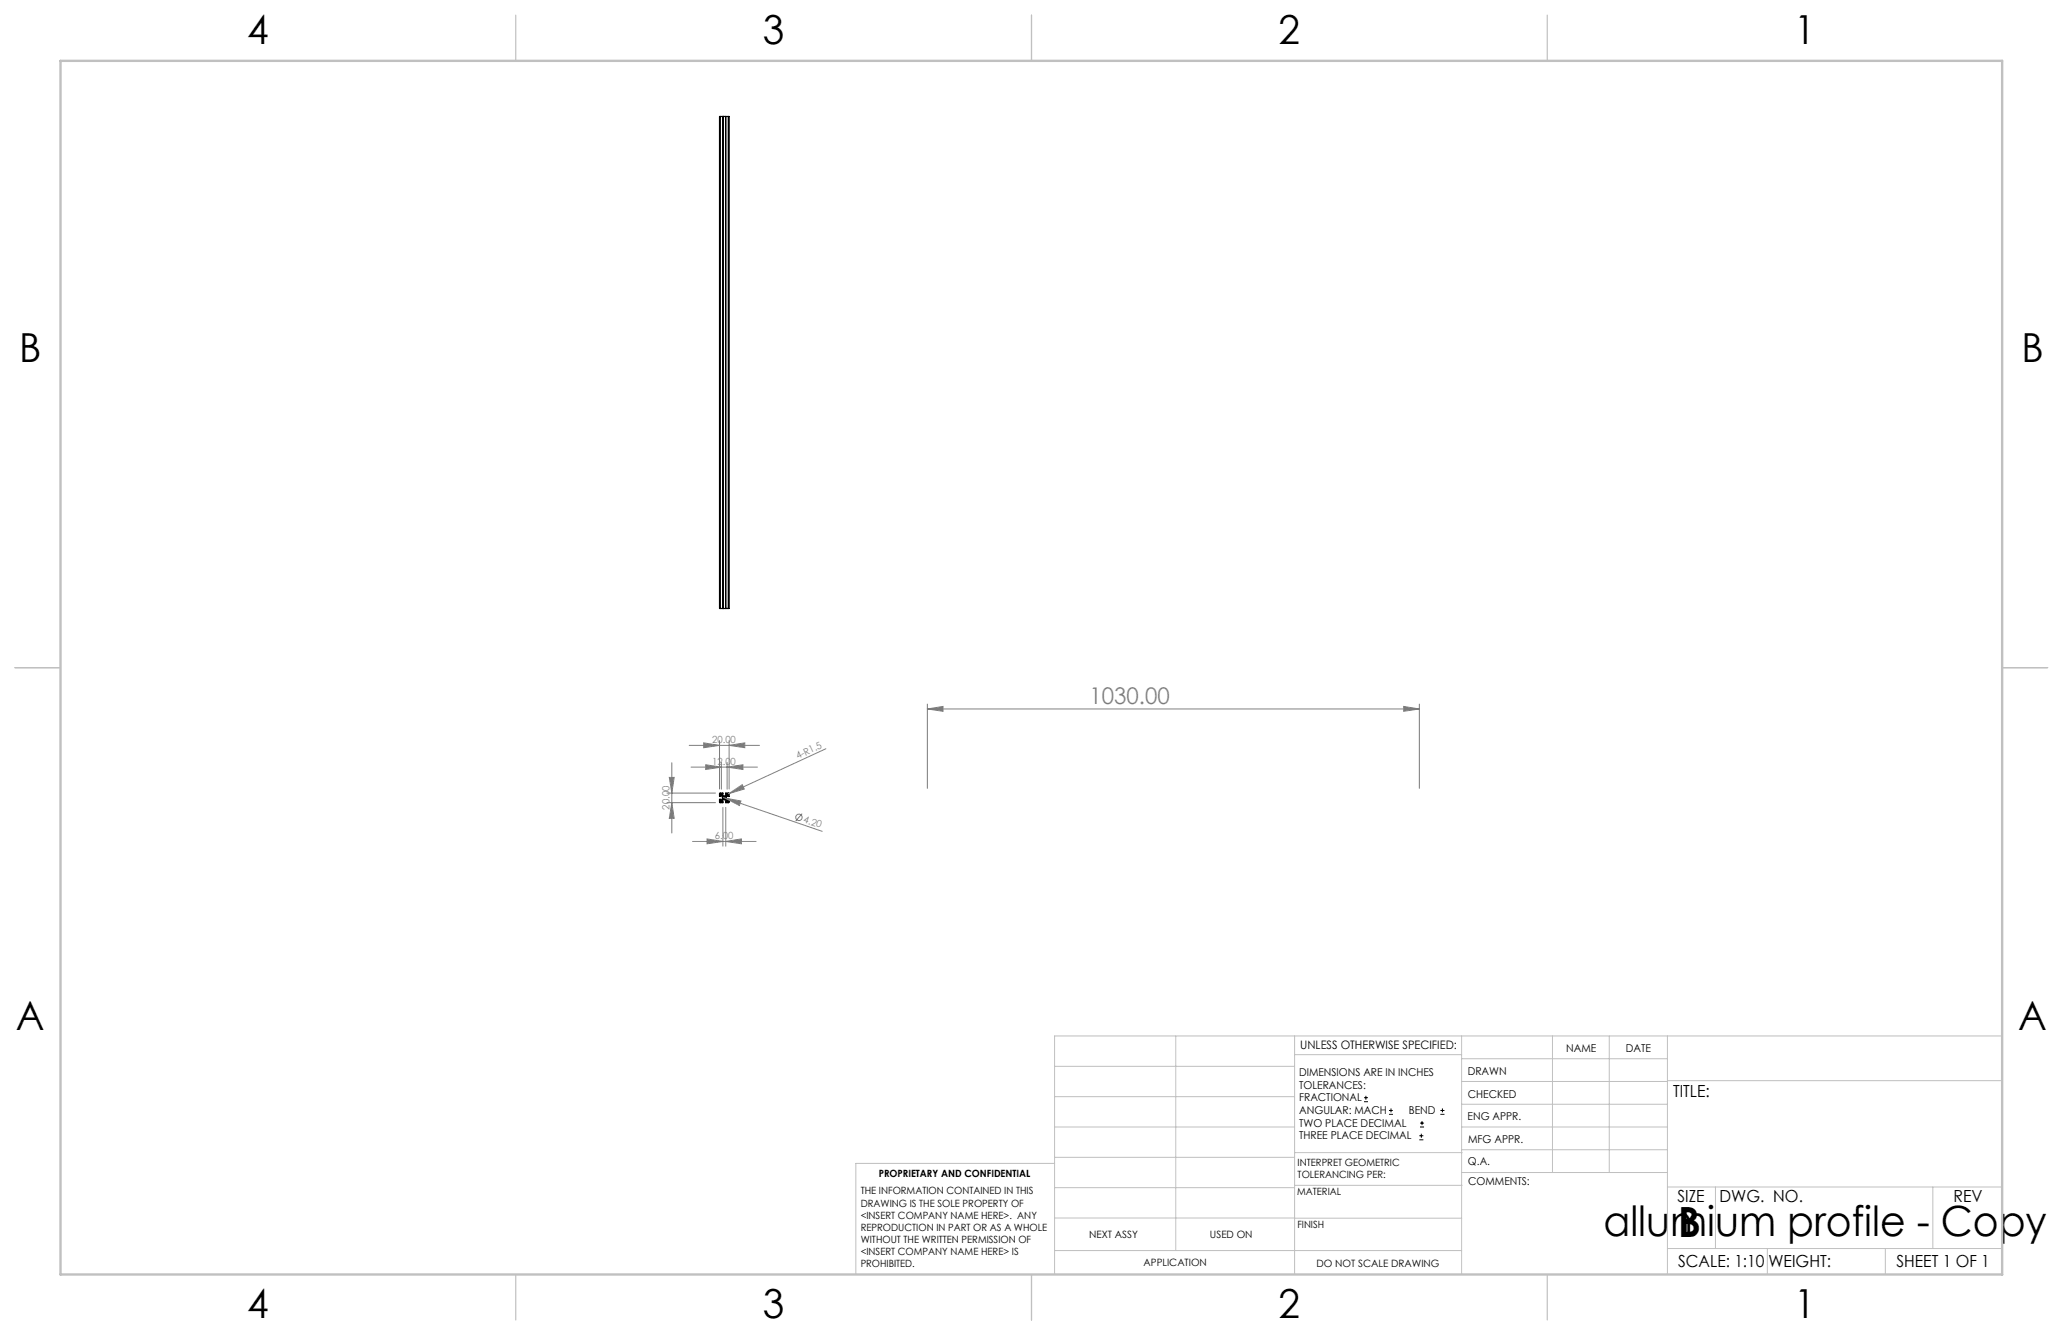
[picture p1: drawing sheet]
<svg xmlns="http://www.w3.org/2000/svg" width="432mm" height="279mm" viewBox="0 0 432 279" stroke-linecap="round" stroke-linejoin="round" font-family="sans-serif">
<g fill="none" stroke="#000" stroke-width=".25">
<path d="M150.7 24.4h-.1v103h.1M150.7 24.4v103M150.7 24.4h1.7M151.3 24.4h.1M151.3 24.4v103M151.9 24.4v103M152.4 24.4h.2v103h-.2M152.4 24.4v103M150.7 127.4h1.7M151.3 127.4h.1M150.6 166h.7v.2h-.3l.3 .4h.6l.3-.3-.3-.1v-.2l.7 .1v.6h-.2l-.1-.3-.3 .3v.6l.3 .3 .1-.3h.2l-.1 .7h-.6v-.2l.3-.1-.3-.3h-.6l-.3 .3 .3 .1v.2h-.7v-.7h.2l.1 .3 .3-.3v-.6l-.3-.3-.1 .3h-.2z"/>
<circle cx="151.6" cy="167" r=".21"/>
</g>
<g fill="none" stroke="#808080" stroke-width=".21">
<path d="M140.6 159.6v14.7M144.3 156h14.7M147.3 155.5l3.3 .5-3.3 .5zM150.6 155v10.1M151 159.6v5.6M152.2 159.6v5.6M152.6 156l3.3-.5v1zM152.6 155v10.1M172.9 156.7l-20.3 9.4M194.1 148.4l3.3-.6v1.1zM194.1 147.4v17.6M194.1 148.4h103"/>
<path d="M293.8 147.8l3.3 .6-3.3 .5zM297.1 147.4v17.6M139.6 166h10.2M139.6 168h10.2M140.1 162.7h1l-.5 3.3zM140.6 168l.5 3.3h-1zM144.6 160.5h13.9M145 176.1h13.3M147.7 160.1l3.3 .4-3.3 .5zM148 175.6l3.3 .5-3.3 .5zM151.3 169v8.1M151.4 166.9l.4 .1"/>
<path d="M151.8 167l3.3 .6-.3 1zM151.8 167l20.3 7M151.9 176.1l3.3-.5v1zM151.9 169v8.1M152.2 160.5l3.3-.4v.9zM152.6 166.1l2.8-1.9 .4 .9zM152.6 166.1h-.2M167.9 170.3l-1.4 1.5"/>
<circle cx="167.2" cy="171.1" r=".66"/>
</g>
<g fill="none" stroke="#000" stroke-width=".21">
<path d="M151.3 167h.5M151.6 166.7v.6M285.5 230.6h.8M285.5 229.7h.8M285.9 229.3v.9M290.7 233.2h.8M290.7 232.4h.8M291.1 232v.8M297.1 238.5h.8M297.1 237.7h.8M297.2 235.9h.9M297.2 235.1h.9"/>
<path d="M297.5 237.3v.8M297.6 234.6v.9M301.5 233.2h.8M301.5 232.4h.8M301.9 232v.8"/>
</g>
<path d="M151.4 167h-.2M151.6 166.7v-.2M151.6 167.2v.2M151.9 167h.2" fill="none" stroke="#000" stroke-width=".21" stroke-dasharray="15.2 1.3 1.3 1.3" stroke-linecap="butt"/>
<g fill="none" stroke="#c0c0c0" stroke-width=".21">
<path d="M246.1 216.8v44.9M271 216.8v49.9M305.9 216.8v49.9M324.9 216.8v28.6M336.8 216.8v28.6M349 216.8v49.9M419.1 216.8h-198.4v49.9M220.7 235.9h50.3M220.7 229.5h50.3M220.7 223.2h50.3M271 220.7h34.9M305.9 231.1h43.1"/>
<path d="M305.9 226.3h43.1M305.9 221.6h43.1M305.9 235.9h43.1M349 226.2h70.1M220.7 254.9l85.2 .1M220.7 248.6h50.3M220.7 242.2h50.3M220.7 243.5h-41.6v23.2M271 248.1h35M271 241.2h35M305.9 240.6h43.1M306 245.4h43"/>
<path d="M349 248.4h70.1M359.1 248.4v12.9M404.6 248.4v12.9M220.7 261.7h85.2M349 261.3h70.1M369.9 261.3v5.4M394.6 261.3v5.4"/>
</g>
<path d="M108 3.2v9.5M215.9 3.2v9.5M323.8 3.2v9.5M3.1 139.7h9.6M419.1 139.7h9.5M108 266.7v9.6M215.9 266.7v9.6M323.8 266.7v9.6" fill="none" stroke="#c0c0c0" stroke-width=".25"/>
<path d="M12.7 12.7h406.4v254h-406.4z" fill="none" stroke="#c0c0c0" stroke-width=".5"/>
<g fill="#808080">
<path d="M152.6 166.1l2.8-1.9 .4 .9z"/>
<path d="M151.8 167l3.3 .6-.3 1z"/>
<path d="M147.3 155.5l3.3 .5-3.3 .5zM152.6 156l3.3-.5v1zM147.7 160.1l3.3 .4-3.3 .5zM152.2 160.5l3.3-.4v.9z"/>
<path d="M148 175.6l3.3 .5-3.3 .5zM151.9 176.1l3.3-.5v1z"/>
<path d="M140.1 162.7h1l-.5 3.3zM140.6 168l.5 3.3h-1z"/>
<path d="M293.8 147.8l3.3 .6-3.3 .5zM194.1 148.4l3.3-.6v1.1z"/>
</g>
<g font-size="8.7">
<text x="335.6" y="258.8">allumium profile - Copy</text>
<text x="351.3" y="258.9">B</text>
</g>
<g font-size="8.4">
<text x="51.7" y="9.2">4</text>
<text x="159.7" y="9.2">3</text>
<text x="267.6" y="9.2">2</text>
<text x="375.6" y="9.2">1</text>
<text x="4" y="75.9">B</text>
<text x="423.1" y="75.9">B</text>
<text x="3.3" y="215.6">A</text>
<text x="422.4" y="215.6">A</text>
<text x="51.7" y="275.9">4</text>
<text x="159.7" y="275.9">3</text>
<text x="267.6" y="275.9">2</text>
<text x="375.6" y="275.9">1</text>
</g>
<text font-size="4.8" fill="#808080" x="228" y="147.3">1030.00</text>
<g font-size="3.5">
<text x="350.2" y="229.5">TITLE:</text>
<text x="351.1" y="251.5">SIZE</text>
<text x="359.9" y="251.6">DWG. NO.</text>
<text x="408.9" y="251.7">REV</text>
<text x="351.2" y="265.1">SCALE: 1:10</text>
<text x="370.1" y="265.2">WEIGHT:</text>
<text x="396.9" y="265.1">SHEET 1 OF 1</text>
</g>
<text font-size="2.4" x="272.2" y="219.6">UNLESS OTHERWISE SPECIFIED:</text>
<g font-size="2.3">
<text x="327.8" y="220.1">NAME</text>
<text x="340.3" y="220.1">DATE</text>
<text x="271.9" y="225.2">DIMENSIONS ARE IN INCHES</text>
<text x="271.9" y="227.9">TOLERANCES:</text>
<text x="307.2" y="224.9">DRAWN</text>
<text x="271.9" y="230.5">FRACTIONAL</text>
<text x="271.9" y="233.2">ANGULAR: MACH</text>
<text x="294.9" y="233.2">BEND</text>
<text x="307.3" y="229.8">CHECKED</text>
<text x="271.9" y="235.8">TWO PLACE DECIMAL</text>
<text x="271.9" y="238.5">THREE PLACE DECIMAL</text>
<text x="307.2" y="234.4">ENG APPR.</text>
<text x="307.3" y="239.2">MFG APPR.</text>
<text x="307.3" y="243.9">Q.A.</text>
<text x="307.3" y="248.1">COMMENTS:</text>
</g>
<g font-size="2.1" fill="#808080">
<text x="149.1" y="155.5">20.00</text>
<text x="149.1" y="160.1">12.00</text>
<text x="167" y="158.9" transform="rotate(-25 167 158.9)">4-R1.5</text>
<text x="140.2" y="169.4" transform="rotate(-90 140.2 169.4)">20.00</text>
<text x="168.1" y="172.1" transform="rotate(19 168.1 172.1)">4.20</text>
<text x="149.6" y="175.6">6.00</text>
</g>
<g font-size="2.1">
<text x="271.6" y="244.1">INTERPRET GEOMETRIC</text>
<text x="180.2" y="250">THE INFORMATION CONTAINED IN THIS</text>
<text x="183.9" y="246.4">PROPRIETARY AND CONFIDENTIAL</text>
<text x="271.5" y="250.1">MATERIAL</text>
<text x="271.6" y="246.6">TOLERANCING PER:</text>
<text x="180.2" y="252.5">DRAWING IS THE SOLE PROPERTY OF</text>
<text x="180.2" y="255">&lt;INSERT COMPANY NAME HERE&gt;. ANY</text>
<text x="180.2" y="257.6">REPRODUCTION IN PART OR AS A WHOLE</text>
<text x="271.5" y="257">FINISH</text>
<text x="180.2" y="260.1">WITHOUT THE WRITTEN PERMISSION OF</text>
<text x="180.2" y="262.6">&lt;INSERT COMPANY NAME HERE&gt; IS</text>
<text x="227.9" y="259.2">NEXT ASSY</text>
<text x="253.3" y="259.2">USED ON</text>
<text x="180.2" y="265.1">PROHIBITED.</text>
<text x="239.3" y="265">APPLICATION</text>
<text x="275.5" y="265.1">DO NOT SCALE DRAWING</text>
</g>
</svg>
